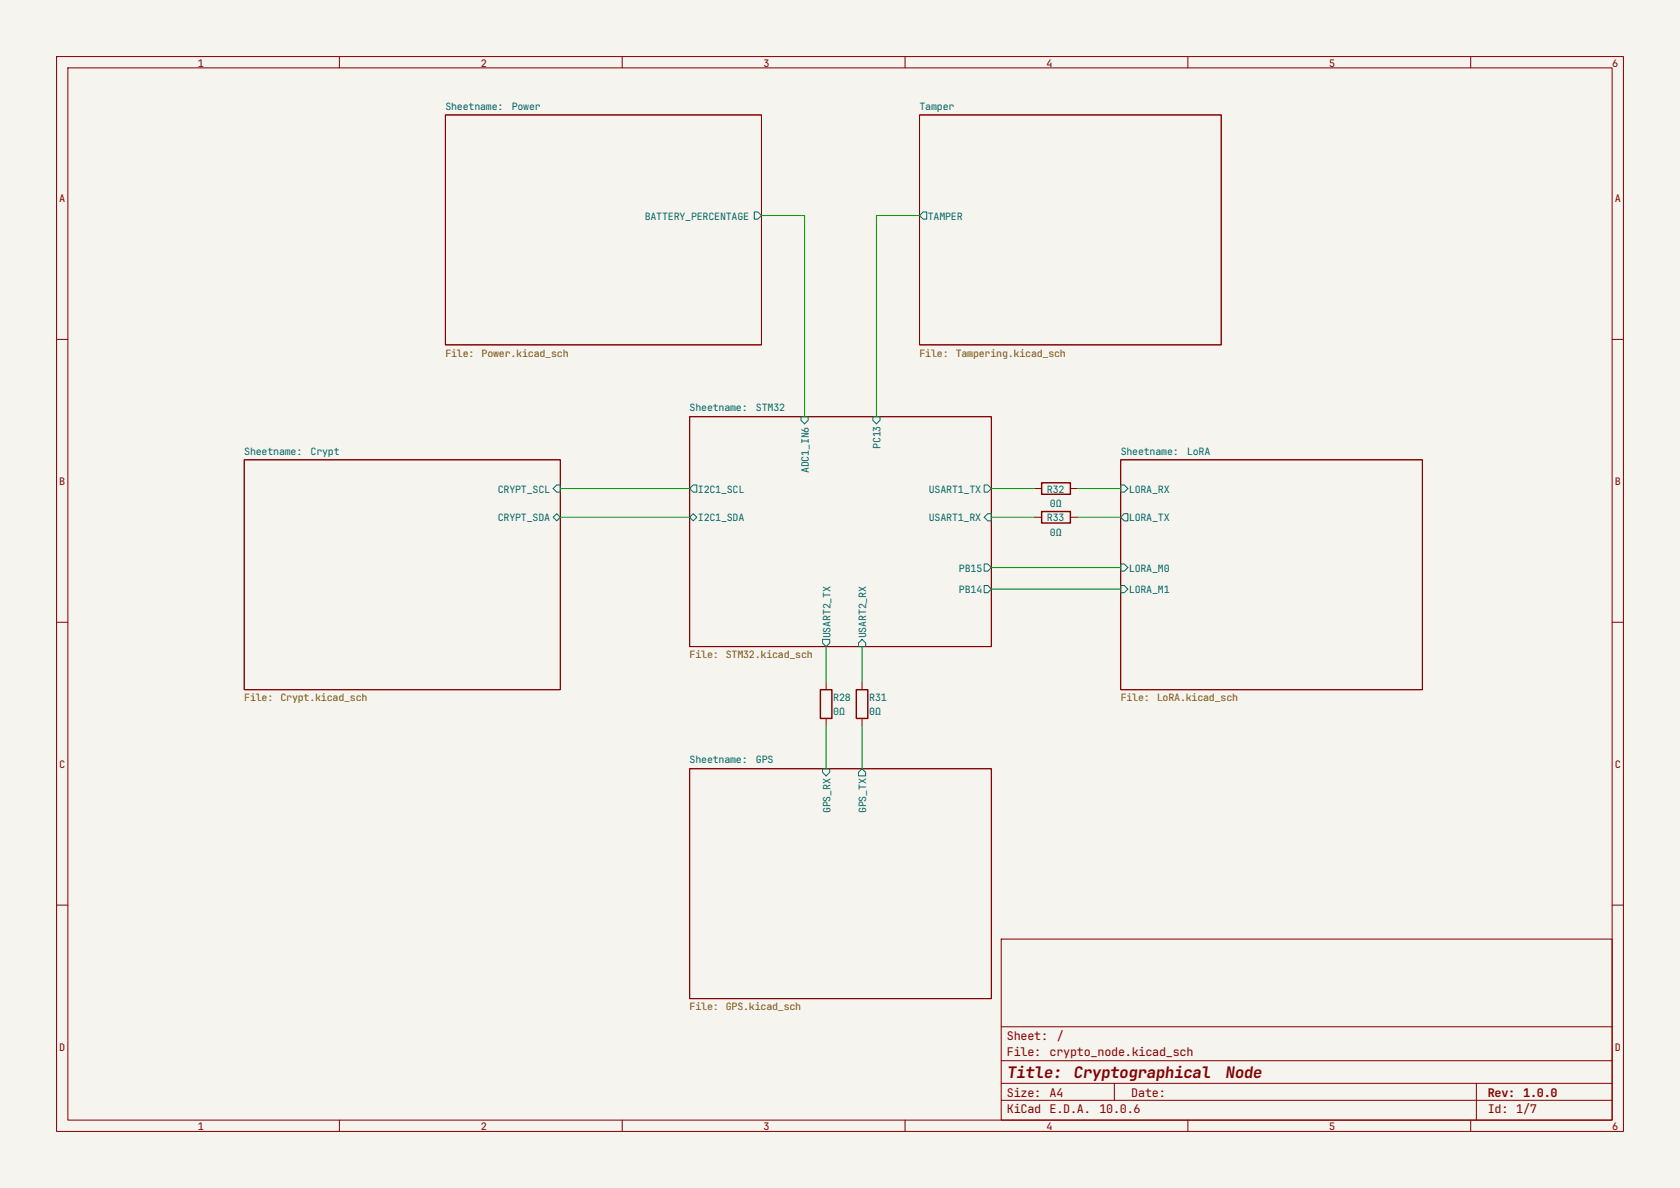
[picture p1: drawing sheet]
(kicad_sch
 (version 20260306)
 (generator "eeschema")
 (generator_version "10.0")
 (paper "A4")
 (title_block
  (title "Cryptographical Node")
  (rev "1.0.0"))
 (lib_symbols
  (symbol "Device:R"
   (pin_numbers (hide yes))
   (pin_names
    (offset 0)) (exclude_from_sim no) (in_bom yes) (on_board yes)
   (in_pos_files yes)
   (duplicate_pin_numbers_are_jumpers no)
   (property "Reference" "R" (at 2.032 0 90) (show_name no) (do_not_autoplace no) (effects (font (size 1.27 1.27))))
   (property "Value" "R" (at 0 0 90) (show_name no) (do_not_autoplace no) (effects (font (size 1.27 1.27))))
   (property "Footprint" "" (at -1.778 0 90) (show_name no) (do_not_autoplace no) (hide yes) (effects (font (size 1.27 1.27))))
   (property "Datasheet" "" (at 0 0 0) (show_name no) (do_not_autoplace no) (hide yes) (effects (font (size 1.27 1.27))))
   (property "Description" "Resistor" (at 0 0 0) (show_name no) (do_not_autoplace no) (hide yes) (effects (font (size 1.27 1.27))))
   (symbol "R_0_1"
    (rectangle (start -1.016 -2.54) (end 1.016 2.54) (stroke (width 0.254) (type default)) (fill (type none))))
   (symbol "R_1_1"
    (pin passive line (at 0 3.81 270) (length 1.27) (name "" (effects (font (size 1.27 1.27)))) (number "1" (effects (font (size 1.27 1.27)))))
    (pin passive line (at 0 -3.81 90) (length 1.27) (name "" (effects (font (size 1.27 1.27)))) (number "2" (effects (font (size 1.27 1.27))))))
   (embedded_fonts no)))
 (wire
  (pts (xy 190.5 91.44) (xy 198.12 91.44))
  (stroke (width 0) (type default)))
 (wire
  (pts (xy 146.05 128.27) (xy 146.05 135.89))
  (stroke (width 0) (type default)))
 (wire
  (pts (xy 175.26 100.33) (xy 198.12 100.33))
  (stroke (width 0) (type default)))
 (wire
  (pts (xy 162.56 38.1) (xy 154.94 38.1))
  (stroke (width 0) (type default)))
 (wire
  (pts (xy 99.06 91.44) (xy 121.92 91.44))
  (stroke (width 0) (type default)))
 (wire
  (pts (xy 175.26 91.44) (xy 182.88 91.44))
  (stroke (width 0) (type default)))
 (wire
  (pts (xy 146.05 114.3) (xy 146.05 120.65))
  (stroke (width 0) (type default)))
 (wire
  (pts (xy 134.62 38.1) (xy 142.24 38.1))
  (stroke (width 0) (type default)))
 (wire
  (pts (xy 175.26 86.36) (xy 182.88 86.36))
  (stroke (width 0) (type default)))
 (wire
  (pts (xy 190.5 86.36) (xy 198.12 86.36))
  (stroke (width 0) (type default)))
 (wire
  (pts (xy 154.94 38.1) (xy 154.94 73.66))
  (stroke (width 0) (type default)))
 (wire
  (pts (xy 152.4 114.3) (xy 152.4 120.65))
  (stroke (width 0) (type default)))
 (wire
  (pts (xy 99.06 86.36) (xy 121.92 86.36))
  (stroke (width 0) (type default)))
 (wire
  (pts (xy 152.4 128.27) (xy 152.4 135.89))
  (stroke (width 0) (type default)))
 (wire
  (pts (xy 142.24 38.1) (xy 142.24 73.66))
  (stroke (width 0) (type default)))
 (wire
  (pts (xy 175.26 104.14) (xy 198.12 104.14))
  (stroke (width 0) (type default)))
 (symbol
  (lib_id "Device:R")
  (at 186.69 86.36 90)
  (unit 1)
  (body_style 1)
  (exclude_from_sim no)
  (in_bom yes)
  (on_board yes)
  (in_pos_files yes)
  (dnp no)
  (property "Reference" "R32" (at 186.69 86.36 90) (show_name no) (do_not_autoplace no) (effects (font (size 1.27 1.27))))
  (property "Value" "0Ω" (at 186.69 88.9 90) (show_name no) (do_not_autoplace no) (effects (font (size 1.27 1.27))))
  (property "Footprint" "" (at 186.69 88.138 90) (hide yes) (show_name no) (do_not_autoplace no) (effects (font (size 1.27 1.27))))
  (property "Datasheet" "" (at 186.69 86.36 0) (hide yes) (show_name no) (do_not_autoplace no) (effects (font (size 1.27 1.27))))
  (property "Description" "Resistor" (at 186.69 86.36 0) (hide yes) (show_name no) (do_not_autoplace no) (effects (font (size 1.27 1.27))))
  (pin "1")
  (pin "2"))
 (symbol
  (lib_id "Device:R")
  (at 186.69 91.44 90)
  (unit 1)
  (body_style 1)
  (exclude_from_sim no)
  (in_bom yes)
  (on_board yes)
  (in_pos_files yes)
  (dnp no)
  (property "Reference" "R33" (at 186.69 91.44 90) (show_name no) (do_not_autoplace no) (effects (font (size 1.27 1.27))))
  (property "Value" "0Ω" (at 186.69 93.98 90) (show_name no) (do_not_autoplace no) (effects (font (size 1.27 1.27))))
  (property "Footprint" "" (at 186.69 93.218 90) (hide yes) (show_name no) (do_not_autoplace no) (effects (font (size 1.27 1.27))))
  (property "Datasheet" "" (at 186.69 91.44 0) (hide yes) (show_name no) (do_not_autoplace no) (effects (font (size 1.27 1.27))))
  (property "Description" "Resistor" (at 186.69 91.44 0) (hide yes) (show_name no) (do_not_autoplace no) (effects (font (size 1.27 1.27))))
  (pin "1")
  (pin "2"))
 (symbol
  (lib_id "Device:R")
  (at 152.4 124.46 0)
  (unit 1)
  (body_style 1)
  (exclude_from_sim no)
  (in_bom yes)
  (on_board yes)
  (in_pos_files yes)
  (dnp no)
  (property "Reference" "R31" (at 153.67 123.19 0) (show_name no) (do_not_autoplace no) (effects (font (size 1.27 1.27)) (justify left)))
  (property "Value" "0Ω" (at 153.67 125.73 0) (show_name no) (do_not_autoplace no) (effects (font (size 1.27 1.27)) (justify left)))
  (property "Footprint" "" (at 150.622 124.46 90) (hide yes) (show_name no) (do_not_autoplace no) (effects (font (size 1.27 1.27))))
  (property "Datasheet" "" (at 152.4 124.46 0) (hide yes) (show_name no) (do_not_autoplace no) (effects (font (size 1.27 1.27))))
  (property "Description" "Resistor" (at 152.4 124.46 0) (hide yes) (show_name no) (do_not_autoplace no) (effects (font (size 1.27 1.27))))
  (pin "1")
  (pin "2"))
 (symbol
  (lib_id "Device:R")
  (at 146.05 124.46 0)
  (unit 1)
  (body_style 1)
  (exclude_from_sim no)
  (in_bom yes)
  (on_board yes)
  (in_pos_files yes)
  (dnp no)
  (property "Reference" "R28" (at 147.32 123.19 0) (show_name no) (do_not_autoplace no) (effects (font (size 1.27 1.27)) (justify left)))
  (property "Value" "0Ω" (at 147.32 125.73 0) (show_name no) (do_not_autoplace no) (effects (font (size 1.27 1.27)) (justify left)))
  (property "Footprint" "" (at 144.272 124.46 90) (hide yes) (show_name no) (do_not_autoplace no) (effects (font (size 1.27 1.27))))
  (property "Datasheet" "" (at 146.05 124.46 0) (hide yes) (show_name no) (do_not_autoplace no) (effects (font (size 1.27 1.27))))
  (property "Description" "Resistor" (at 146.05 124.46 0) (hide yes) (show_name no) (do_not_autoplace no) (effects (font (size 1.27 1.27))))
  (pin "1")
  (pin "2"))
 (sheet
  (at 78.74 20.32)
  (size 55.88 40.64)
  (exclude_from_sim no)
  (in_bom yes)
  (on_board yes)
  (dnp no)
  (fields_autoplaced yes)
  (stroke (width 0.1524) (type solid))
  (fill (color 0 0 0 0))
  (property "Sheetname" "Power" (at 78.74 19.6084 0) (show_name yes) (do_not_autoplace no) (effects (font (size 1.27 1.27)) (justify left bottom)))
  (property "Sheetfile" "Power.kicad_sch" (at 78.74 61.5446 0) (show_name no) (do_not_autoplace no) (effects (font (size 1.27 1.27)) (justify left top)))
  (pin "BATTERY_PERCENTAGE" output (at 134.62 38.1 0) (effects (font (size 1.27 1.27)) (justify right))))
 (sheet
  (at 121.92 73.66)
  (size 53.34 40.64)
  (exclude_from_sim no)
  (in_bom yes)
  (on_board yes)
  (dnp no)
  (stroke (width 0.1524) (type solid))
  (fill (color 0 0 0 0))
  (property "Sheetname" "STM32" (at 121.92 72.9484 0) (show_name yes) (do_not_autoplace no) (effects (font (size 1.27 1.27)) (justify left bottom)))
  (property "Sheetfile" "STM32.kicad_sch" (at 121.92 114.8846 0) (show_name no) (do_not_autoplace no) (effects (font (size 1.27 1.27)) (justify left top)))
  (pin "I2C1_SCL" output (at 121.92 86.36 180) (effects (font (size 1.27 1.27)) (justify left)))
  (pin "I2C1_SDA" bidirectional (at 121.92 91.44 180) (effects (font (size 1.27 1.27)) (justify left)))
  (pin "USART1_RX" input (at 175.26 91.44 0) (effects (font (size 1.27 1.27)) (justify right)))
  (pin "USART1_TX" output (at 175.26 86.36 0) (effects (font (size 1.27 1.27)) (justify right)))
  (pin "USART2_RX" input (at 152.4 114.3 270) (effects (font (size 1.27 1.27)) (justify left)))
  (pin "USART2_TX" output (at 146.05 114.3 270) (effects (font (size 1.27 1.27)) (justify left)))
  (pin "ADC1_IN6" input (at 142.24 73.66 90) (effects (font (size 1.27 1.27)) (justify right)))
  (pin "PB14" output (at 175.26 104.14 0) (effects (font (size 1.27 1.27)) (justify right)))
  (pin "PB15" output (at 175.26 100.33 0) (effects (font (size 1.27 1.27)) (justify right)))
  (pin "PC13" input (at 154.94 73.66 90) (effects (font (size 1.27 1.27)) (justify right))))
 (sheet
  (at 198.12 81.28)
  (size 53.34 40.64)
  (exclude_from_sim no)
  (in_bom yes)
  (on_board yes)
  (dnp no)
  (fields_autoplaced yes)
  (stroke (width 0.1524) (type solid))
  (fill (color 0 0 0 0))
  (property "Sheetname" "LoRA" (at 198.12 80.5684 0) (show_name yes) (do_not_autoplace no) (effects (font (size 1.27 1.27)) (justify left bottom)))
  (property "Sheetfile" "LoRA.kicad_sch" (at 198.12 122.5046 0) (show_name no) (do_not_autoplace no) (effects (font (size 1.27 1.27)) (justify left top)))
  (pin "LORA_RX" input (at 198.12 86.36 180) (effects (font (size 1.27 1.27)) (justify left)))
  (pin "LORA_TX" output (at 198.12 91.44 180) (effects (font (size 1.27 1.27)) (justify left)))
  (pin "LORA_M0" input (at 198.12 100.33 180) (effects (font (size 1.27 1.27)) (justify left)))
  (pin "LORA_M1" input (at 198.12 104.14 180) (effects (font (size 1.27 1.27)) (justify left))))
 (sheet
  (at 43.18 81.28)
  (size 55.88 40.64)
  (exclude_from_sim no)
  (in_bom yes)
  (on_board yes)
  (dnp no)
  (fields_autoplaced yes)
  (stroke (width 0.1524) (type solid))
  (fill (color 0 0 0 0))
  (property "Sheetname" "Crypt" (at 43.18 80.5684 0) (show_name yes) (do_not_autoplace no) (effects (font (size 1.27 1.27)) (justify left bottom)))
  (property "Sheetfile" "Crypt.kicad_sch" (at 43.18 122.5046 0) (show_name no) (do_not_autoplace no) (effects (font (size 1.27 1.27)) (justify left top)))
  (pin "CRYPT_SCL" input (at 99.06 86.36 0) (effects (font (size 1.27 1.27)) (justify right)))
  (pin "CRYPT_SDA" bidirectional (at 99.06 91.44 0) (effects (font (size 1.27 1.27)) (justify right))))
 (sheet
  (at 162.56 20.32)
  (size 53.34 40.64)
  (exclude_from_sim no)
  (in_bom yes)
  (on_board yes)
  (dnp no)
  (fields_autoplaced yes)
  (stroke (width 0.1524) (type solid))
  (fill (color 0 0 0 0))
  (property "Sheetname" "Tamper" (at 162.56 19.6084 0) (show_name no) (do_not_autoplace no) (effects (font (size 1.27 1.27)) (justify left bottom)))
  (property "Sheetfile" "Tampering.kicad_sch" (at 162.56 61.5446 0) (show_name no) (do_not_autoplace no) (effects (font (size 1.27 1.27)) (justify left top)))
  (pin "TAMPER" output (at 162.56 38.1 180) (effects (font (size 1.27 1.27)) (justify left))))
 (sheet
  (at 121.92 135.89)
  (size 53.34 40.64)
  (exclude_from_sim no)
  (in_bom yes)
  (on_board yes)
  (dnp no)
  (fields_autoplaced yes)
  (stroke (width 0.1524) (type solid))
  (fill (color 0 0 0 0))
  (property "Sheetname" "GPS" (at 121.92 135.1784 0) (show_name yes) (do_not_autoplace no) (effects (font (size 1.27 1.27)) (justify left bottom)))
  (property "Sheetfile" "GPS.kicad_sch" (at 121.92 177.1146 0) (show_name no) (do_not_autoplace no) (effects (font (size 1.27 1.27)) (justify left top)))
  (pin "GPS_RX" input (at 146.05 135.89 90) (effects (font (size 1.27 1.27)) (justify right)))
  (pin "GPS_TX" output (at 152.4 135.89 90) (effects (font (size 1.27 1.27)) (justify right))))
 (sheet_instances
  (path ""
   (page "1")))
 (embedded_fonts no))
